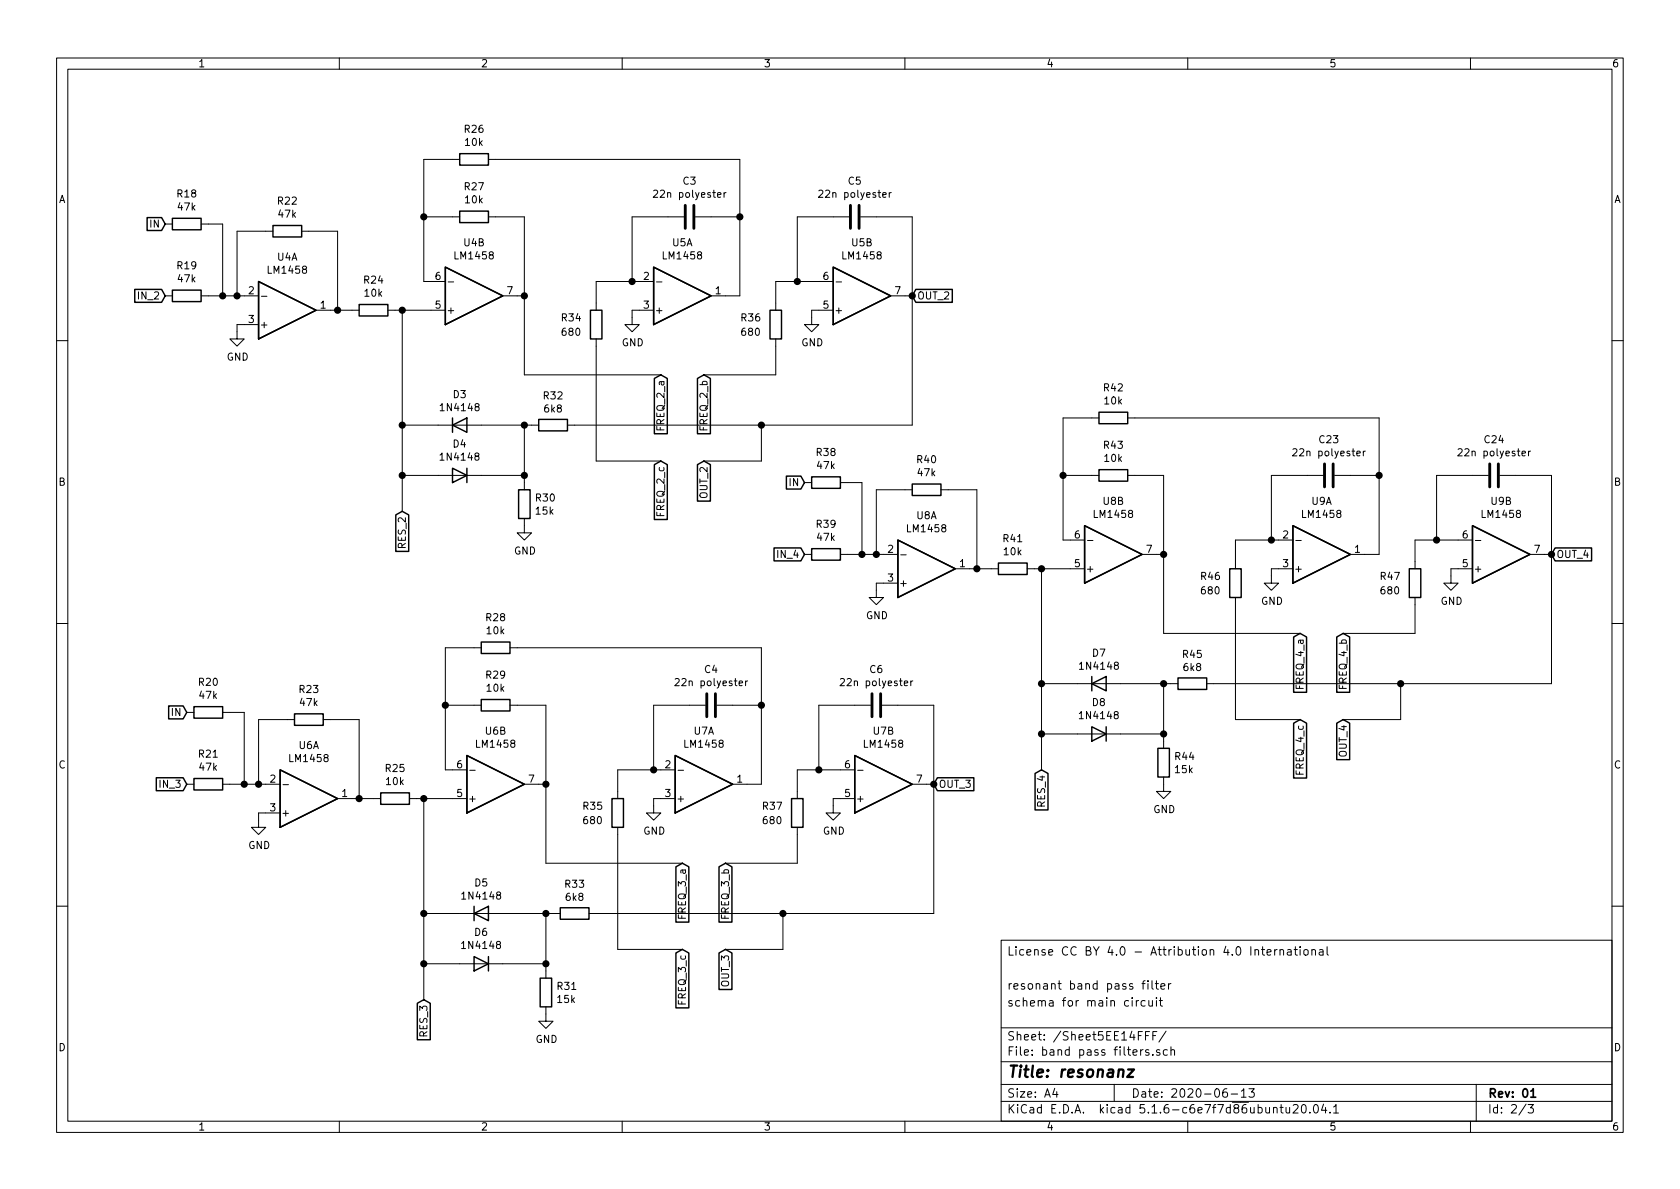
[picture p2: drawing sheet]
EESchema Schematic File Version 4
EELAYER 30 0
EELAYER END
$Descr A4 11693 8268
encoding utf-8
Sheet 2 3
Title "resonanz"
Date "2020-06-13"
Rev "01"
Comp ""
Comment1 "schema for main circuit"
Comment2 "resonant band pass filter"
Comment3 ""
Comment4 "License CC BY 4.0 - Attribution 4.0 International"
$EndDescr
$Comp
L Device:R R18
U 1 1
P 1300 1550
F 0 "R18" V 1507 1550 50  0000 C CNN
F 1 "47k" V 1416 1550 50  0000 C CNN
F 2 "Resistor_THT:R_Axial_DIN0207_L6.3mm_D2.5mm_P10.16mm_Horizontal" V 1230 1550 50  0001 C CNN
F 3 "~" H 1300 1550 50  0001 C CNN
	1    1300 1550
	0    -1   -1   0   
$EndComp
$Comp
L Device:R R19
U 1 1
P 1300 2050
F 0 "R19" V 1507 2050 50  0000 C CNN
F 1 "47k" V 1416 2050 50  0000 C CNN
F 2 "Resistor_THT:R_Axial_DIN0207_L6.3mm_D2.5mm_P10.16mm_Horizontal" V 1230 2050 50  0001 C CNN
F 3 "~" H 1300 2050 50  0001 C CNN
	1    1300 2050
	0    -1   -1   0   
$EndComp
$Comp
L Device:R R22
U 1 1
P 2000 1600
F 0 "R22" V 2207 1600 50  0000 C CNN
F 1 "47k" V 2116 1600 50  0000 C CNN
F 2 "Resistor_THT:R_Axial_DIN0207_L6.3mm_D2.5mm_P2.54mm_Vertical" V 1930 1600 50  0001 C CNN
F 3 "~" H 2000 1600 50  0001 C CNN
	1    2000 1600
	0    -1   -1   0   
$EndComp
Wire Wire Line
	1850 1600 1650 1600
Wire Wire Line
	1650 1600 1650 2050
Wire Wire Line
	1650 2050 1700 2050
Wire Wire Line
	2150 1600 2350 1600
Wire Wire Line
	2350 1600 2350 2150
Wire Wire Line
	2350 2150 2300 2150
$Comp
L Device:R R24
U 1 1
P 2600 2150
F 0 "R24" V 2807 2150 50  0000 C CNN
F 1 "10k" V 2716 2150 50  0000 C CNN
F 2 "Resistor_THT:R_Axial_DIN0207_L6.3mm_D2.5mm_P10.16mm_Horizontal" V 2530 2150 50  0001 C CNN
F 3 "~" H 2600 2150 50  0001 C CNN
	1    2600 2150
	0    -1   -1   0   
$EndComp
$Comp
L Device:R R27
U 1 1
P 3300 1500
F 0 "R27" V 3507 1500 50  0000 C CNN
F 1 "10k" V 3416 1500 50  0000 C CNN
F 2 "Resistor_THT:R_Axial_DIN0207_L6.3mm_D2.5mm_P2.54mm_Vertical" V 3230 1500 50  0001 C CNN
F 3 "~" H 3300 1500 50  0001 C CNN
	1    3300 1500
	0    -1   -1   0   
$EndComp
Wire Wire Line
	3150 1500 2950 1500
Wire Wire Line
	2950 1500 2950 1950
Wire Wire Line
	3450 1500 3650 1500
Wire Wire Line
	3650 1500 3650 2050
Wire Wire Line
	2950 1950 3000 1950
Wire Wire Line
	3650 2050 3600 2050
Wire Wire Line
	1450 1550 1550 1550
Wire Wire Line
	1550 1550 1550 2050
Wire Wire Line
	1550 2050 1450 2050
Wire Wire Line
	1650 2050 1550 2050
Connection ~ 1650 2050
Connection ~ 1550 2050
$Comp
L Device:R R26
U 1 1
P 3300 1100
F 0 "R26" V 3507 1100 50  0000 C CNN
F 1 "10k" V 3416 1100 50  0000 C CNN
F 2 "Resistor_THT:R_Axial_DIN0207_L6.3mm_D2.5mm_P2.54mm_Vertical" V 3230 1100 50  0001 C CNN
F 3 "~" H 3300 1100 50  0001 C CNN
	1    3300 1100
	0    -1   -1   0   
$EndComp
$Comp
L Device:R R30
U 1 1
P 3650 3500
F 0 "R30" H 3720 3546 50  0000 L CNN
F 1 "15k" H 3720 3455 50  0000 L CNN
F 2 "Resistor_THT:R_Axial_DIN0207_L6.3mm_D2.5mm_P10.16mm_Horizontal" V 3580 3500 50  0001 C CNN
F 3 "~" H 3650 3500 50  0001 C CNN
	1    3650 3500
	1    0    0    -1  
$EndComp
$Comp
L Device:C C3
U 1 1
P 4800 1500
F 0 "C3" V 4548 1500 50  0000 C CNN
F 1 "22n" V 4639 1500 50  0000 C CNN
F 2 "Capacitor_THT:C_Rect_L7.2mm_W5.5mm_P5.00mm_FKS2_FKP2_MKS2_MKP2" H 4838 1350 50  0001 C CNN
F 3 "~" H 4800 1500 50  0001 C CNN
	1    4800 1500
	0    1    1    0   
$EndComp
Wire Wire Line
	4400 1500 4400 1950
Wire Wire Line
	4400 1950 4450 1950
Wire Wire Line
	4400 1500 4650 1500
Wire Wire Line
	5150 1500 5150 2050
Wire Wire Line
	5050 2050 5150 2050
Wire Wire Line
	4950 1500 5150 1500
Wire Wire Line
	5150 1500 5150 1100
Connection ~ 5150 1500
Wire Wire Line
	3150 1100 2950 1100
Wire Wire Line
	2950 1100 2950 1500
Connection ~ 2950 1500
Wire Wire Line
	2350 2150 2450 2150
Wire Wire Line
	2750 2150 2800 2150
Connection ~ 2350 2150
$Comp
L Diode:1N4148 D3
U 1 1
P 3200 2950
F 0 "D3" H 3200 3166 50  0000 C CNN
F 1 "1N4148" H 3200 3075 50  0000 C CNN
F 2 "Diode_THT:D_DO-35_SOD27_P3.81mm_Vertical_AnodeUp" H 3200 2775 50  0001 C CNN
F 3 "https://assets.nexperia.com/documents/data-sheet/1N4148_1N4448.pdf" H 3200 2950 50  0001 C CNN
	1    3200 2950
	1    0    0    -1  
$EndComp
$Comp
L Diode:1N4148 D4
U 1 1
P 3200 3300
F 0 "D4" H 3200 3084 50  0000 C CNN
F 1 "1N4148" H 3200 3175 50  0000 C CNN
F 2 "Diode_THT:D_DO-35_SOD27_P3.81mm_Vertical_AnodeUp" H 3200 3125 50  0001 C CNN
F 3 "https://assets.nexperia.com/documents/data-sheet/1N4148_1N4448.pdf" H 3200 3300 50  0001 C CNN
	1    3200 3300
	-1   0    0    1   
$EndComp
Wire Wire Line
	3050 2950 2800 2950
Connection ~ 2800 2950
Wire Wire Line
	3050 3300 2800 3300
Connection ~ 2800 3300
Wire Wire Line
	2800 3300 2800 2950
Wire Wire Line
	3650 2950 3350 2950
Wire Wire Line
	3350 3300 3650 3300
Wire Wire Line
	3650 3300 3650 2950
$Comp
L power:GND #PWR012
U 1 1
P 3650 3650
F 0 "#PWR012" H 3650 3400 50  0001 C CNN
F 1 "GND" H 3655 3477 50  0000 C CNN
F 2 "" H 3650 3650 50  0001 C CNN
F 3 "" H 3650 3650 50  0001 C CNN
	1    3650 3650
	1    0    0    -1  
$EndComp
Wire Wire Line
	2800 2950 2800 2150
Wire Wire Line
	2800 2150 3000 2150
Connection ~ 2800 2150
$Comp
L Device:R R32
U 1 1
P 3850 2950
F 0 "R32" V 3643 2950 50  0000 C CNN
F 1 "6k8" V 3734 2950 50  0000 C CNN
F 2 "Resistor_THT:R_Axial_DIN0207_L6.3mm_D2.5mm_P2.54mm_Vertical" V 3780 2950 50  0001 C CNN
F 3 "~" H 3850 2950 50  0001 C CNN
	1    3850 2950
	0    1    1    0   
$EndComp
Wire Wire Line
	3450 1100 5150 1100
$Comp
L Device:R R34
U 1 1
P 4150 2250
F 0 "R34" H 3900 2300 50  0000 L CNN
F 1 "680" H 3900 2200 50  0000 L CNN
F 2 "Resistor_THT:R_Axial_DIN0207_L6.3mm_D2.5mm_P10.16mm_Horizontal" V 4080 2250 50  0001 C CNN
F 3 "~" H 4150 2250 50  0001 C CNN
	1    4150 2250
	1    0    0    -1  
$EndComp
Wire Wire Line
	4400 1950 4150 1950
Wire Wire Line
	4150 1950 4150 2100
Connection ~ 4400 1950
Wire Wire Line
	4150 3200 4600 3200
Wire Wire Line
	3650 2600 4600 2600
Connection ~ 3650 2050
Wire Wire Line
	3700 2950 3650 2950
Connection ~ 3650 2950
$Comp
L Device:R R36
U 1 1
P 5400 2250
F 0 "R36" H 5150 2300 50  0000 L CNN
F 1 "680" H 5150 2200 50  0000 L CNN
F 2 "Resistor_THT:R_Axial_DIN0207_L6.3mm_D2.5mm_P10.16mm_Horizontal" V 5330 2250 50  0001 C CNN
F 3 "~" H 5400 2250 50  0001 C CNN
	1    5400 2250
	1    0    0    -1  
$EndComp
Wire Wire Line
	5700 1950 5550 1950
Wire Wire Line
	5400 1950 5400 2100
Wire Wire Line
	5400 2600 4900 2600
Wire Wire Line
	5400 2400 5400 2600
Wire Wire Line
	3650 2050 3650 2600
Wire Wire Line
	4150 2400 4150 3200
Wire Wire Line
	4000 2950 5300 2950
Wire Wire Line
	4900 3200 5300 3200
Wire Wire Line
	5300 3200 5300 2950
Connection ~ 5300 2950
$Comp
L Device:C C5
U 1 1
P 5950 1500
F 0 "C5" V 5698 1500 50  0000 C CNN
F 1 "22n" V 5789 1500 50  0000 C CNN
F 2 "Capacitor_THT:C_Rect_L7.2mm_W5.5mm_P5.00mm_FKS2_FKP2_MKS2_MKP2" H 5988 1350 50  0001 C CNN
F 3 "~" H 5950 1500 50  0001 C CNN
	1    5950 1500
	0    1    1    0   
$EndComp
Wire Wire Line
	5550 1500 5800 1500
Wire Wire Line
	5550 1500 5550 1950
Connection ~ 5550 1950
Wire Wire Line
	5550 1950 5400 1950
Wire Wire Line
	6350 1500 6350 2050
Wire Wire Line
	5300 2950 6350 2950
Wire Wire Line
	6100 1500 6350 1500
Wire Wire Line
	6300 2050 6350 2050
Connection ~ 6350 2050
$Comp
L power:GND #PWR010
U 1 1
P 1650 2300
F 0 "#PWR010" H 1650 2050 50  0001 C CNN
F 1 "GND" H 1655 2127 50  0000 C CNN
F 2 "" H 1650 2300 50  0001 C CNN
F 3 "" H 1650 2300 50  0001 C CNN
	1    1650 2300
	1    0    0    -1  
$EndComp
Wire Wire Line
	1700 2250 1650 2250
Wire Wire Line
	1650 2250 1650 2300
$Comp
L power:GND #PWR014
U 1 1
P 4400 2200
F 0 "#PWR014" H 4400 1950 50  0001 C CNN
F 1 "GND" H 4405 2027 50  0000 C CNN
F 2 "" H 4400 2200 50  0001 C CNN
F 3 "" H 4400 2200 50  0001 C CNN
	1    4400 2200
	1    0    0    -1  
$EndComp
Wire Wire Line
	4450 2150 4400 2150
Wire Wire Line
	4400 2150 4400 2200
$Comp
L power:GND #PWR016
U 1 1
P 5650 2200
F 0 "#PWR016" H 5650 1950 50  0001 C CNN
F 1 "GND" H 5655 2027 50  0000 C CNN
F 2 "" H 5650 2200 50  0001 C CNN
F 3 "" H 5650 2200 50  0001 C CNN
	1    5650 2200
	1    0    0    -1  
$EndComp
Wire Wire Line
	5700 2150 5650 2150
Wire Wire Line
	5650 2150 5650 2200
Wire Wire Line
	2800 3300 2800 3550
Wire Wire Line
	6350 2050 6350 2950
Text GLabel 1150 1550 0    50   Input ~ 0
IN
Text GLabel 1150 2050 0    50   Input ~ 0
IN_2
Text GLabel 6350 2050 2    50   Input ~ 0
OUT_2
$Comp
L Device:R R20
U 1 1
P 1450 4950
F 0 "R20" V 1657 4950 50  0000 C CNN
F 1 "47k" V 1566 4950 50  0000 C CNN
F 2 "Resistor_THT:R_Axial_DIN0207_L6.3mm_D2.5mm_P10.16mm_Horizontal" V 1380 4950 50  0001 C CNN
F 3 "~" H 1450 4950 50  0001 C CNN
	1    1450 4950
	0    -1   -1   0   
$EndComp
$Comp
L Device:R R21
U 1 1
P 1450 5450
F 0 "R21" V 1657 5450 50  0000 C CNN
F 1 "47k" V 1566 5450 50  0000 C CNN
F 2 "Resistor_THT:R_Axial_DIN0207_L6.3mm_D2.5mm_P10.16mm_Horizontal" V 1380 5450 50  0001 C CNN
F 3 "~" H 1450 5450 50  0001 C CNN
	1    1450 5450
	0    -1   -1   0   
$EndComp
$Comp
L Device:R R23
U 1 1
P 2150 5000
F 0 "R23" V 2357 5000 50  0000 C CNN
F 1 "47k" V 2266 5000 50  0000 C CNN
F 2 "Resistor_THT:R_Axial_DIN0207_L6.3mm_D2.5mm_P2.54mm_Vertical" V 2080 5000 50  0001 C CNN
F 3 "~" H 2150 5000 50  0001 C CNN
	1    2150 5000
	0    -1   -1   0   
$EndComp
Wire Wire Line
	2000 5000 1800 5000
Wire Wire Line
	1800 5000 1800 5450
Wire Wire Line
	1800 5450 1850 5450
Wire Wire Line
	2300 5000 2500 5000
Wire Wire Line
	2500 5000 2500 5550
Wire Wire Line
	2500 5550 2450 5550
$Comp
L Device:R R25
U 1 1
P 2750 5550
F 0 "R25" V 2957 5550 50  0000 C CNN
F 1 "10k" V 2866 5550 50  0000 C CNN
F 2 "Resistor_THT:R_Axial_DIN0207_L6.3mm_D2.5mm_P10.16mm_Horizontal" V 2680 5550 50  0001 C CNN
F 3 "~" H 2750 5550 50  0001 C CNN
	1    2750 5550
	0    -1   -1   0   
$EndComp
$Comp
L Device:R R29
U 1 1
P 3450 4900
F 0 "R29" V 3657 4900 50  0000 C CNN
F 1 "10k" V 3566 4900 50  0000 C CNN
F 2 "Resistor_THT:R_Axial_DIN0207_L6.3mm_D2.5mm_P2.54mm_Vertical" V 3380 4900 50  0001 C CNN
F 3 "~" H 3450 4900 50  0001 C CNN
	1    3450 4900
	0    -1   -1   0   
$EndComp
Wire Wire Line
	3300 4900 3100 4900
Wire Wire Line
	3100 4900 3100 5350
Wire Wire Line
	3600 4900 3800 4900
Wire Wire Line
	3800 4900 3800 5450
Wire Wire Line
	3100 5350 3150 5350
Wire Wire Line
	3800 5450 3750 5450
Wire Wire Line
	1600 4950 1700 4950
Wire Wire Line
	1700 4950 1700 5450
Wire Wire Line
	1700 5450 1600 5450
Wire Wire Line
	1800 5450 1700 5450
Connection ~ 1800 5450
Connection ~ 1700 5450
$Comp
L Device:R R28
U 1 1
P 3450 4500
F 0 "R28" V 3657 4500 50  0000 C CNN
F 1 "10k" V 3566 4500 50  0000 C CNN
F 2 "Resistor_THT:R_Axial_DIN0207_L6.3mm_D2.5mm_P2.54mm_Vertical" V 3380 4500 50  0001 C CNN
F 3 "~" H 3450 4500 50  0001 C CNN
	1    3450 4500
	0    -1   -1   0   
$EndComp
$Comp
L Device:R R31
U 1 1
P 3800 6900
F 0 "R31" H 3870 6946 50  0000 L CNN
F 1 "15k" H 3870 6855 50  0000 L CNN
F 2 "Resistor_THT:R_Axial_DIN0207_L6.3mm_D2.5mm_P10.16mm_Horizontal" V 3730 6900 50  0001 C CNN
F 3 "~" H 3800 6900 50  0001 C CNN
	1    3800 6900
	1    0    0    -1  
$EndComp
$Comp
L Device:C C4
U 1 1
P 4950 4900
F 0 "C4" V 4698 4900 50  0000 C CNN
F 1 "22n" V 4789 4900 50  0000 C CNN
F 2 "Capacitor_THT:C_Rect_L7.2mm_W5.5mm_P5.00mm_FKS2_FKP2_MKS2_MKP2" H 4988 4750 50  0001 C CNN
F 3 "~" H 4950 4900 50  0001 C CNN
	1    4950 4900
	0    1    1    0   
$EndComp
Wire Wire Line
	4550 4900 4550 5350
Wire Wire Line
	4550 5350 4600 5350
Wire Wire Line
	4550 4900 4800 4900
Wire Wire Line
	5300 4900 5300 5450
Wire Wire Line
	5200 5450 5300 5450
Wire Wire Line
	5100 4900 5300 4900
Wire Wire Line
	5300 4900 5300 4500
Connection ~ 5300 4900
Wire Wire Line
	3300 4500 3100 4500
Wire Wire Line
	3100 4500 3100 4900
Connection ~ 3100 4900
Wire Wire Line
	2500 5550 2600 5550
Wire Wire Line
	2900 5550 2950 5550
Connection ~ 2500 5550
$Comp
L Diode:1N4148 D5
U 1 1
P 3350 6350
F 0 "D5" H 3350 6566 50  0000 C CNN
F 1 "1N4148" H 3350 6475 50  0000 C CNN
F 2 "Diode_THT:D_DO-35_SOD27_P3.81mm_Vertical_AnodeUp" H 3350 6175 50  0001 C CNN
F 3 "https://assets.nexperia.com/documents/data-sheet/1N4148_1N4448.pdf" H 3350 6350 50  0001 C CNN
	1    3350 6350
	1    0    0    -1  
$EndComp
$Comp
L Diode:1N4148 D6
U 1 1
P 3350 6700
F 0 "D6" H 3350 6484 50  0000 C CNN
F 1 "1N4148" H 3350 6575 50  0000 C CNN
F 2 "Diode_THT:D_DO-35_SOD27_P3.81mm_Vertical_AnodeUp" H 3350 6525 50  0001 C CNN
F 3 "https://assets.nexperia.com/documents/data-sheet/1N4148_1N4448.pdf" H 3350 6700 50  0001 C CNN
	1    3350 6700
	-1   0    0    1   
$EndComp
Wire Wire Line
	3200 6350 2950 6350
Connection ~ 2950 6350
Wire Wire Line
	3200 6700 2950 6700
Connection ~ 2950 6700
Wire Wire Line
	2950 6700 2950 6350
Wire Wire Line
	3800 6350 3500 6350
Wire Wire Line
	3500 6700 3800 6700
Wire Wire Line
	3800 6700 3800 6350
$Comp
L power:GND #PWR013
U 1 1
P 3800 7050
F 0 "#PWR013" H 3800 6800 50  0001 C CNN
F 1 "GND" H 3805 6877 50  0000 C CNN
F 2 "" H 3800 7050 50  0001 C CNN
F 3 "" H 3800 7050 50  0001 C CNN
	1    3800 7050
	1    0    0    -1  
$EndComp
Wire Wire Line
	2950 6350 2950 5550
Wire Wire Line
	2950 5550 3150 5550
Connection ~ 2950 5550
$Comp
L Device:R R33
U 1 1
P 4000 6350
F 0 "R33" V 3793 6350 50  0000 C CNN
F 1 "6k8" V 3884 6350 50  0000 C CNN
F 2 "Resistor_THT:R_Axial_DIN0207_L6.3mm_D2.5mm_P2.54mm_Vertical" V 3930 6350 50  0001 C CNN
F 3 "~" H 4000 6350 50  0001 C CNN
	1    4000 6350
	0    1    1    0   
$EndComp
Wire Wire Line
	3600 4500 5300 4500
$Comp
L Device:R R35
U 1 1
P 4300 5650
F 0 "R35" H 4050 5700 50  0000 L CNN
F 1 "680" H 4050 5600 50  0000 L CNN
F 2 "Resistor_THT:R_Axial_DIN0207_L6.3mm_D2.5mm_P10.16mm_Horizontal" V 4230 5650 50  0001 C CNN
F 3 "~" H 4300 5650 50  0001 C CNN
	1    4300 5650
	1    0    0    -1  
$EndComp
Wire Wire Line
	4550 5350 4300 5350
Wire Wire Line
	4300 5350 4300 5500
Connection ~ 4550 5350
Wire Wire Line
	4300 6600 4750 6600
Wire Wire Line
	3800 6000 4750 6000
Connection ~ 3800 5450
Wire Wire Line
	3850 6350 3800 6350
Connection ~ 3800 6350
$Comp
L Device:R R37
U 1 1
P 5550 5650
F 0 "R37" H 5300 5700 50  0000 L CNN
F 1 "680" H 5300 5600 50  0000 L CNN
F 2 "Resistor_THT:R_Axial_DIN0207_L6.3mm_D2.5mm_P10.16mm_Horizontal" V 5480 5650 50  0001 C CNN
F 3 "~" H 5550 5650 50  0001 C CNN
	1    5550 5650
	1    0    0    -1  
$EndComp
Wire Wire Line
	5850 5350 5700 5350
Wire Wire Line
	5550 5350 5550 5500
Wire Wire Line
	5550 6000 5050 6000
Wire Wire Line
	5550 5800 5550 6000
Wire Wire Line
	3800 5450 3800 6000
Wire Wire Line
	4300 5800 4300 6600
Wire Wire Line
	4150 6350 5450 6350
Wire Wire Line
	5050 6600 5450 6600
Wire Wire Line
	5450 6600 5450 6350
Connection ~ 5450 6350
$Comp
L Device:C C6
U 1 1
P 6100 4900
F 0 "C6" V 5848 4900 50  0000 C CNN
F 1 "22n" V 5939 4900 50  0000 C CNN
F 2 "Capacitor_THT:C_Rect_L7.2mm_W5.5mm_P5.00mm_FKS2_FKP2_MKS2_MKP2" H 6138 4750 50  0001 C CNN
F 3 "~" H 6100 4900 50  0001 C CNN
	1    6100 4900
	0    1    1    0   
$EndComp
Wire Wire Line
	5700 4900 5950 4900
Wire Wire Line
	5700 4900 5700 5350
Connection ~ 5700 5350
Wire Wire Line
	5700 5350 5550 5350
Wire Wire Line
	6500 4900 6500 5450
Wire Wire Line
	5450 6350 6500 6350
Wire Wire Line
	6250 4900 6500 4900
Wire Wire Line
	6450 5450 6500 5450
Connection ~ 6500 5450
$Comp
L power:GND #PWR011
U 1 1
P 1800 5700
F 0 "#PWR011" H 1800 5450 50  0001 C CNN
F 1 "GND" H 1805 5527 50  0000 C CNN
F 2 "" H 1800 5700 50  0001 C CNN
F 3 "" H 1800 5700 50  0001 C CNN
	1    1800 5700
	1    0    0    -1  
$EndComp
Wire Wire Line
	1850 5650 1800 5650
Wire Wire Line
	1800 5650 1800 5700
$Comp
L power:GND #PWR015
U 1 1
P 4550 5600
F 0 "#PWR015" H 4550 5350 50  0001 C CNN
F 1 "GND" H 4555 5427 50  0000 C CNN
F 2 "" H 4550 5600 50  0001 C CNN
F 3 "" H 4550 5600 50  0001 C CNN
	1    4550 5600
	1    0    0    -1  
$EndComp
Wire Wire Line
	4600 5550 4550 5550
Wire Wire Line
	4550 5550 4550 5600
$Comp
L power:GND #PWR017
U 1 1
P 5800 5600
F 0 "#PWR017" H 5800 5350 50  0001 C CNN
F 1 "GND" H 5805 5427 50  0000 C CNN
F 2 "" H 5800 5600 50  0001 C CNN
F 3 "" H 5800 5600 50  0001 C CNN
	1    5800 5600
	1    0    0    -1  
$EndComp
Wire Wire Line
	5850 5550 5800 5550
Wire Wire Line
	5800 5550 5800 5600
Wire Wire Line
	2950 6700 2950 6950
Wire Wire Line
	6500 5450 6500 6350
Text GLabel 1300 4950 0    50   Input ~ 0
IN
Text GLabel 1300 5450 0    50   Input ~ 0
IN_3
Text GLabel 6500 5450 2    50   Input ~ 0
OUT_3
Text GLabel 2800 3550 3    50   Input ~ 0
RES_2
Wire Wire Line
	3650 3350 3650 3300
Connection ~ 3650 3300
Text GLabel 4600 2600 3    50   Input ~ 0
FREQ_2_a
Text GLabel 4900 2600 3    50   Input ~ 0
FREQ_2_b
Text GLabel 4600 3200 3    50   Input ~ 0
FREQ_2_c
Text GLabel 4900 3200 3    50   Input ~ 0
OUT_2
Text GLabel 2950 6950 3    50   Input ~ 0
RES_3
Wire Wire Line
	3800 6750 3800 6700
Connection ~ 3800 6700
Text GLabel 4750 6000 3    50   Input ~ 0
FREQ_3_a
Text GLabel 5050 6000 3    50   Input ~ 0
FREQ_3_b
Text GLabel 4750 6600 3    50   Input ~ 0
FREQ_3_c
Text GLabel 5050 6600 3    50   Input ~ 0
OUT_3
$Comp
L Device:R R38
U 1 1
P 5750 3350
F 0 "R38" V 5957 3350 50  0000 C CNN
F 1 "47k" V 5866 3350 50  0000 C CNN
F 2 "Resistor_THT:R_Axial_DIN0207_L6.3mm_D2.5mm_P10.16mm_Horizontal" V 5680 3350 50  0001 C CNN
F 3 "~" H 5750 3350 50  0001 C CNN
	1    5750 3350
	0    -1   -1   0   
$EndComp
$Comp
L Device:R R39
U 1 1
P 5750 3850
F 0 "R39" V 5957 3850 50  0000 C CNN
F 1 "47k" V 5866 3850 50  0000 C CNN
F 2 "Resistor_THT:R_Axial_DIN0207_L6.3mm_D2.5mm_P10.16mm_Horizontal" V 5680 3850 50  0001 C CNN
F 3 "~" H 5750 3850 50  0001 C CNN
	1    5750 3850
	0    -1   -1   0   
$EndComp
$Comp
L Device:R R40
U 1 1
P 6450 3400
F 0 "R40" V 6657 3400 50  0000 C CNN
F 1 "47k" V 6566 3400 50  0000 C CNN
F 2 "Resistor_THT:R_Axial_DIN0207_L6.3mm_D2.5mm_P2.54mm_Vertical" V 6380 3400 50  0001 C CNN
F 3 "~" H 6450 3400 50  0001 C CNN
	1    6450 3400
	0    -1   -1   0   
$EndComp
Wire Wire Line
	6300 3400 6100 3400
Wire Wire Line
	6100 3400 6100 3850
Wire Wire Line
	6100 3850 6150 3850
Wire Wire Line
	6600 3400 6800 3400
Wire Wire Line
	6800 3400 6800 3950
Wire Wire Line
	6800 3950 6750 3950
$Comp
L Device:R R41
U 1 1
P 7050 3950
F 0 "R41" V 7257 3950 50  0000 C CNN
F 1 "10k" V 7166 3950 50  0000 C CNN
F 2 "Resistor_THT:R_Axial_DIN0207_L6.3mm_D2.5mm_P10.16mm_Horizontal" V 6980 3950 50  0001 C CNN
F 3 "~" H 7050 3950 50  0001 C CNN
	1    7050 3950
	0    -1   -1   0   
$EndComp
$Comp
L Device:R R43
U 1 1
P 7750 3300
F 0 "R43" V 7957 3300 50  0000 C CNN
F 1 "10k" V 7866 3300 50  0000 C CNN
F 2 "Resistor_THT:R_Axial_DIN0207_L6.3mm_D2.5mm_P2.54mm_Vertical" V 7680 3300 50  0001 C CNN
F 3 "~" H 7750 3300 50  0001 C CNN
	1    7750 3300
	0    -1   -1   0   
$EndComp
Wire Wire Line
	7600 3300 7400 3300
Wire Wire Line
	7400 3300 7400 3750
Wire Wire Line
	7900 3300 8100 3300
Wire Wire Line
	8100 3300 8100 3850
Wire Wire Line
	7400 3750 7450 3750
Wire Wire Line
	8100 3850 8050 3850
Wire Wire Line
	5900 3350 6000 3350
Wire Wire Line
	6000 3350 6000 3850
Wire Wire Line
	6000 3850 5900 3850
Wire Wire Line
	6100 3850 6000 3850
Connection ~ 6100 3850
Connection ~ 6000 3850
$Comp
L Device:R R42
U 1 1
P 7750 2900
F 0 "R42" V 7957 2900 50  0000 C CNN
F 1 "10k" V 7866 2900 50  0000 C CNN
F 2 "Resistor_THT:R_Axial_DIN0207_L6.3mm_D2.5mm_P2.54mm_Vertical" V 7680 2900 50  0001 C CNN
F 3 "~" H 7750 2900 50  0001 C CNN
	1    7750 2900
	0    -1   -1   0   
$EndComp
$Comp
L Device:R R44
U 1 1
P 8100 5300
F 0 "R44" H 8170 5346 50  0000 L CNN
F 1 "15k" H 8170 5255 50  0000 L CNN
F 2 "Resistor_THT:R_Axial_DIN0207_L6.3mm_D2.5mm_P10.16mm_Horizontal" V 8030 5300 50  0001 C CNN
F 3 "~" H 8100 5300 50  0001 C CNN
	1    8100 5300
	1    0    0    -1  
$EndComp
$Comp
L Device:C C23
U 1 1
P 9250 3300
F 0 "C23" V 8998 3300 50  0000 C CNN
F 1 "22n" V 9089 3300 50  0000 C CNN
F 2 "Capacitor_THT:C_Rect_L7.2mm_W5.5mm_P5.00mm_FKS2_FKP2_MKS2_MKP2" H 9288 3150 50  0001 C CNN
F 3 "~" H 9250 3300 50  0001 C CNN
	1    9250 3300
	0    1    1    0   
$EndComp
Wire Wire Line
	8850 3300 8850 3750
Wire Wire Line
	8850 3750 8900 3750
Wire Wire Line
	8850 3300 9100 3300
Wire Wire Line
	9600 3300 9600 3850
Wire Wire Line
	9500 3850 9600 3850
Wire Wire Line
	9400 3300 9600 3300
Wire Wire Line
	9600 3300 9600 2900
Connection ~ 9600 3300
Wire Wire Line
	7600 2900 7400 2900
Wire Wire Line
	7400 2900 7400 3300
Connection ~ 7400 3300
Wire Wire Line
	6800 3950 6900 3950
Wire Wire Line
	7200 3950 7250 3950
Connection ~ 6800 3950
$Comp
L Diode:1N4148 D7
U 1 1
P 7650 4750
F 0 "D7" H 7650 4966 50  0000 C CNN
F 1 "1N4148" H 7650 4875 50  0000 C CNN
F 2 "Diode_THT:D_DO-35_SOD27_P3.81mm_Vertical_AnodeUp" H 7650 4575 50  0001 C CNN
F 3 "https://assets.nexperia.com/documents/data-sheet/1N4148_1N4448.pdf" H 7650 4750 50  0001 C CNN
	1    7650 4750
	1    0    0    -1  
$EndComp
$Comp
L Diode:1N4148 D8
U 1 1
P 7650 5100
F 0 "D8" H 7650 4884 50  0000 C CNN
F 1 "1N4148" H 7650 4975 50  0000 C CNN
F 2 "Diode_THT:D_DO-35_SOD27_P3.81mm_Vertical_AnodeUp" H 7650 4925 50  0001 C CNN
F 3 "https://assets.nexperia.com/documents/data-sheet/1N4148_1N4448.pdf" H 7650 5100 50  0001 C CNN
	1    7650 5100
	-1   0    0    1   
$EndComp
Wire Wire Line
	7500 4750 7250 4750
Connection ~ 7250 4750
Wire Wire Line
	7500 5100 7250 5100
Connection ~ 7250 5100
Wire Wire Line
	7250 5100 7250 4750
Wire Wire Line
	8100 4750 7800 4750
Wire Wire Line
	7800 5100 8100 5100
Wire Wire Line
	8100 5100 8100 4750
$Comp
L power:GND #PWR035
U 1 1
P 8100 5450
F 0 "#PWR035" H 8100 5200 50  0001 C CNN
F 1 "GND" H 8105 5277 50  0000 C CNN
F 2 "" H 8100 5450 50  0001 C CNN
F 3 "" H 8100 5450 50  0001 C CNN
	1    8100 5450
	1    0    0    -1  
$EndComp
Wire Wire Line
	7250 4750 7250 3950
Wire Wire Line
	7250 3950 7450 3950
Connection ~ 7250 3950
$Comp
L Device:R R45
U 1 1
P 8300 4750
F 0 "R45" V 8093 4750 50  0000 C CNN
F 1 "6k8" V 8184 4750 50  0000 C CNN
F 2 "Resistor_THT:R_Axial_DIN0207_L6.3mm_D2.5mm_P2.54mm_Vertical" V 8230 4750 50  0001 C CNN
F 3 "~" H 8300 4750 50  0001 C CNN
	1    8300 4750
	0    1    1    0   
$EndComp
Wire Wire Line
	7900 2900 9600 2900
$Comp
L Device:R R46
U 1 1
P 8600 4050
F 0 "R46" H 8350 4100 50  0000 L CNN
F 1 "680" H 8350 4000 50  0000 L CNN
F 2 "Resistor_THT:R_Axial_DIN0207_L6.3mm_D2.5mm_P10.16mm_Horizontal" V 8530 4050 50  0001 C CNN
F 3 "~" H 8600 4050 50  0001 C CNN
	1    8600 4050
	1    0    0    -1  
$EndComp
Wire Wire Line
	8850 3750 8600 3750
Wire Wire Line
	8600 3750 8600 3900
Connection ~ 8850 3750
Wire Wire Line
	8600 5000 9050 5000
Wire Wire Line
	8100 4400 9050 4400
Connection ~ 8100 3850
Wire Wire Line
	8150 4750 8100 4750
Connection ~ 8100 4750
$Comp
L Device:R R47
U 1 1
P 9850 4050
F 0 "R47" H 9600 4100 50  0000 L CNN
F 1 "680" H 9600 4000 50  0000 L CNN
F 2 "Resistor_THT:R_Axial_DIN0207_L6.3mm_D2.5mm_P10.16mm_Horizontal" V 9780 4050 50  0001 C CNN
F 3 "~" H 9850 4050 50  0001 C CNN
	1    9850 4050
	1    0    0    -1  
$EndComp
Wire Wire Line
	10150 3750 10000 3750
Wire Wire Line
	9850 3750 9850 3900
Wire Wire Line
	9850 4400 9350 4400
Wire Wire Line
	9850 4200 9850 4400
Wire Wire Line
	8100 3850 8100 4400
Wire Wire Line
	8600 4200 8600 5000
Wire Wire Line
	8450 4750 9750 4750
Wire Wire Line
	9350 5000 9750 5000
Wire Wire Line
	9750 5000 9750 4750
Connection ~ 9750 4750
$Comp
L Device:C C24
U 1 1
P 10400 3300
F 0 "C24" V 10148 3300 50  0000 C CNN
F 1 "22n" V 10239 3300 50  0000 C CNN
F 2 "Capacitor_THT:C_Rect_L7.2mm_W5.5mm_P5.00mm_FKS2_FKP2_MKS2_MKP2" H 10438 3150 50  0001 C CNN
F 3 "~" H 10400 3300 50  0001 C CNN
	1    10400 3300
	0    1    1    0   
$EndComp
Wire Wire Line
	10000 3300 10250 3300
Wire Wire Line
	10000 3300 10000 3750
Connection ~ 10000 3750
Wire Wire Line
	10000 3750 9850 3750
Wire Wire Line
	10800 3300 10800 3850
Wire Wire Line
	9750 4750 10800 4750
Wire Wire Line
	10550 3300 10800 3300
Wire Wire Line
	10750 3850 10800 3850
Connection ~ 10800 3850
$Comp
L power:GND #PWR034
U 1 1
P 6100 4100
F 0 "#PWR034" H 6100 3850 50  0001 C CNN
F 1 "GND" H 6105 3927 50  0000 C CNN
F 2 "" H 6100 4100 50  0001 C CNN
F 3 "" H 6100 4100 50  0001 C CNN
	1    6100 4100
	1    0    0    -1  
$EndComp
Wire Wire Line
	6150 4050 6100 4050
Wire Wire Line
	6100 4050 6100 4100
$Comp
L power:GND #PWR036
U 1 1
P 8850 4000
F 0 "#PWR036" H 8850 3750 50  0001 C CNN
F 1 "GND" H 8855 3827 50  0000 C CNN
F 2 "" H 8850 4000 50  0001 C CNN
F 3 "" H 8850 4000 50  0001 C CNN
	1    8850 4000
	1    0    0    -1  
$EndComp
Wire Wire Line
	8900 3950 8850 3950
Wire Wire Line
	8850 3950 8850 4000
$Comp
L power:GND #PWR037
U 1 1
P 10100 4000
F 0 "#PWR037" H 10100 3750 50  0001 C CNN
F 1 "GND" H 10105 3827 50  0000 C CNN
F 2 "" H 10100 4000 50  0001 C CNN
F 3 "" H 10100 4000 50  0001 C CNN
	1    10100 4000
	1    0    0    -1  
$EndComp
Wire Wire Line
	10150 3950 10100 3950
Wire Wire Line
	10100 3950 10100 4000
Wire Wire Line
	7250 5100 7250 5350
Wire Wire Line
	10800 3850 10800 4750
Text GLabel 5600 3350 0    50   Input ~ 0
IN
Text GLabel 5600 3850 0    50   Input ~ 0
IN_4
Text GLabel 10800 3850 2    50   Input ~ 0
OUT_4
Text GLabel 7250 5350 3    50   Input ~ 0
RES_4
Wire Wire Line
	8100 5150 8100 5100
Connection ~ 8100 5100
Text GLabel 9050 4400 3    50   Input ~ 0
FREQ_4_a
Text GLabel 9350 4400 3    50   Input ~ 0
FREQ_4_b
Text GLabel 9050 5000 3    50   Input ~ 0
FREQ_4_c
Text GLabel 9350 5000 3    50   Input ~ 0
OUT_4
$Comp
L elektrophon:LM1458 U4
U 1 1
P 2000 2150
F 0 "U4" H 2000 1783 50  0000 C CNN
F 1 "LM1458" H 2000 1874 50  0000 C CNN
F 2 "Package_DIP:DIP-8_W7.62mm_Socket" H 2000 2150 50  0001 C CNN
F 3 "http://www.ti.com/lit/ds/symlink/lm358.pdf" H 2000 2150 50  0001 C CNN
	1    2000 2150
	1    0    0    1   
$EndComp
$Comp
L elektrophon:LM1458 U4
U 2 1
P 3300 2050
F 0 "U4" H 3300 1683 50  0000 C CNN
F 1 "LM1458" H 3300 1774 50  0000 C CNN
F 2 "Package_DIP:DIP-8_W7.62mm_Socket" H 3300 2050 50  0001 C CNN
F 3 "http://www.ti.com/lit/ds/symlink/lm358.pdf" H 3300 2050 50  0001 C CNN
	2    3300 2050
	1    0    0    1   
$EndComp
$Comp
L elektrophon:LM1458 U5
U 1 1
P 4750 2050
F 0 "U5" H 4750 1683 50  0000 C CNN
F 1 "LM1458" H 4750 1774 50  0000 C CNN
F 2 "Package_DIP:DIP-8_W7.62mm_Socket" H 4750 2050 50  0001 C CNN
F 3 "http://www.ti.com/lit/ds/symlink/lm358.pdf" H 4750 2050 50  0001 C CNN
	1    4750 2050
	1    0    0    1   
$EndComp
$Comp
L elektrophon:LM1458 U5
U 2 1
P 6000 2050
F 0 "U5" H 6000 1683 50  0000 C CNN
F 1 "LM1458" H 6000 1774 50  0000 C CNN
F 2 "Package_DIP:DIP-8_W7.62mm_Socket" H 6000 2050 50  0001 C CNN
F 3 "http://www.ti.com/lit/ds/symlink/lm358.pdf" H 6000 2050 50  0001 C CNN
	2    6000 2050
	1    0    0    1   
$EndComp
$Comp
L elektrophon:LM1458 U6
U 1 1
P 2150 5550
F 0 "U6" H 2150 5183 50  0000 C CNN
F 1 "LM1458" H 2150 5274 50  0000 C CNN
F 2 "Package_DIP:DIP-8_W7.62mm_Socket" H 2150 5550 50  0001 C CNN
F 3 "http://www.ti.com/lit/ds/symlink/lm358.pdf" H 2150 5550 50  0001 C CNN
	1    2150 5550
	1    0    0    1   
$EndComp
$Comp
L elektrophon:LM1458 U6
U 2 1
P 3450 5450
F 0 "U6" H 3450 5083 50  0000 C CNN
F 1 "LM1458" H 3450 5174 50  0000 C CNN
F 2 "Package_DIP:DIP-8_W7.62mm_Socket" H 3450 5450 50  0001 C CNN
F 3 "http://www.ti.com/lit/ds/symlink/lm358.pdf" H 3450 5450 50  0001 C CNN
	2    3450 5450
	1    0    0    1   
$EndComp
$Comp
L elektrophon:LM1458 U7
U 1 1
P 4900 5450
F 0 "U7" H 4900 5083 50  0000 C CNN
F 1 "LM1458" H 4900 5174 50  0000 C CNN
F 2 "Package_DIP:DIP-8_W7.62mm_Socket" H 4900 5450 50  0001 C CNN
F 3 "http://www.ti.com/lit/ds/symlink/lm358.pdf" H 4900 5450 50  0001 C CNN
	1    4900 5450
	1    0    0    1   
$EndComp
$Comp
L elektrophon:LM1458 U7
U 2 1
P 6150 5450
F 0 "U7" H 6150 5083 50  0000 C CNN
F 1 "LM1458" H 6150 5174 50  0000 C CNN
F 2 "Package_DIP:DIP-8_W7.62mm_Socket" H 6150 5450 50  0001 C CNN
F 3 "http://www.ti.com/lit/ds/symlink/lm358.pdf" H 6150 5450 50  0001 C CNN
	2    6150 5450
	1    0    0    1   
$EndComp
$Comp
L elektrophon:LM1458 U8
U 1 1
P 6450 3950
F 0 "U8" H 6450 3583 50  0000 C CNN
F 1 "LM1458" H 6450 3674 50  0000 C CNN
F 2 "Package_DIP:DIP-8_W7.62mm_Socket" H 6450 3950 50  0001 C CNN
F 3 "http://www.ti.com/lit/ds/symlink/lm358.pdf" H 6450 3950 50  0001 C CNN
	1    6450 3950
	1    0    0    1   
$EndComp
$Comp
L elektrophon:LM1458 U8
U 2 1
P 7750 3850
F 0 "U8" H 7750 3483 50  0000 C CNN
F 1 "LM1458" H 7750 3574 50  0000 C CNN
F 2 "Package_DIP:DIP-8_W7.62mm_Socket" H 7750 3850 50  0001 C CNN
F 3 "http://www.ti.com/lit/ds/symlink/lm358.pdf" H 7750 3850 50  0001 C CNN
	2    7750 3850
	1    0    0    1   
$EndComp
$Comp
L elektrophon:LM1458 U9
U 2 1
P 10450 3850
F 0 "U9" H 10450 3483 50  0000 C CNN
F 1 "LM1458" H 10450 3574 50  0000 C CNN
F 2 "Package_DIP:DIP-8_W7.62mm_Socket" H 10450 3850 50  0001 C CNN
F 3 "http://www.ti.com/lit/ds/symlink/lm358.pdf" H 10450 3850 50  0001 C CNN
	2    10450 3850
	1    0    0    1   
$EndComp
$Comp
L elektrophon:LM1458 U9
U 1 1
P 9200 3850
F 0 "U9" H 9200 3483 50  0000 C CNN
F 1 "LM1458" H 9200 3574 50  0000 C CNN
F 2 "Package_DIP:DIP-8_W7.62mm_Socket" H 9200 3850 50  0001 C CNN
F 3 "http://www.ti.com/lit/ds/symlink/lm358.pdf" H 9200 3850 50  0001 C CNN
	1    9200 3850
	1    0    0    1   
$EndComp
$EndSCHEMATC
